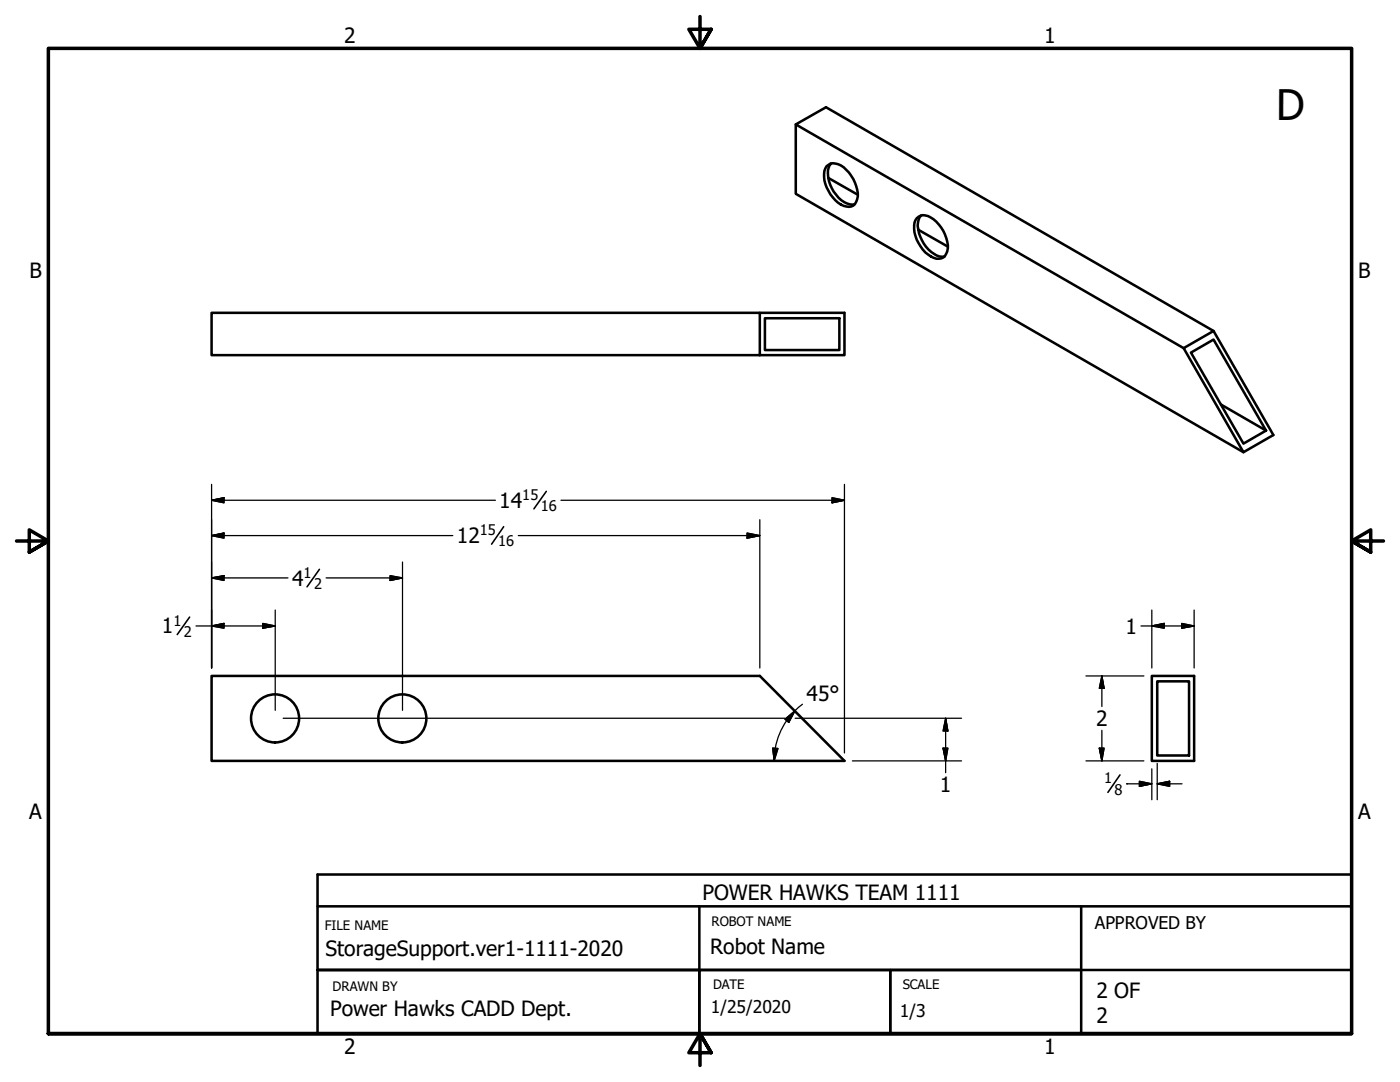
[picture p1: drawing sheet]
<svg xmlns="http://www.w3.org/2000/svg" width="279mm" height="216mm" viewBox="0 0 279 216" stroke-linecap="round" stroke-linejoin="round" font-family="sans-serif">
<!-- layer: Visible (ANSI) -->
<g fill="none" stroke="#000" stroke-width=".51">
<path d="M158.8 24.8v13.9l89.4 51.5M165 33.1a2.23 2.23 0 0 1 2.8-.1 7.6 7.6 0 0 1 3.4 6.2 1.92 1.92 0 0 1-2.3 2 6.1 6.1 0 0 1-3.9-3.8 4.7 4.7 0 0 1 0-4.3zM165.3 35.5l5.9 3.4M165.9 32.6a3.6 3.6 0 0 0-.5 3.5 6 6 0 0 0 4.7 4.7h.5M182.9 43.6a2.03 2.03 0 0 1 2.9-.2 7 7 0 0 1 3.2 6.8 1.96 1.96 0 0 1-3.2 1 6.6 6.6 0 0 1-3.1-7.3zM183.3 45.8l5.9 3.4M183.8 43a3.6 3.6 0 0 0-.4 3.5 6.9 6.9 0 0 0 4.1 4.7h1M151.6 62.4h16.9v8.5h-16.9v-8.5h-109.4v8.5h109.4M152.7 63.5h14.8v6.3h-14.8zM237.7 70.4l4.5-2.6 10.5 18.1-4.5 2.6zM242.2 66l11.9 20.8-5.9 3.4-12-20.7 6-3.5-77.4-44.6-6 3.4 77.4 44.7M243.6 80.7l9.1 5.2"/>
<path d="M42.2 134.9h109.4l16.9 16.9h-126.3zM229.9 134.9h8.4v16.9h-8.4zM230.9 136h6.4v14.7h-6.4z"/>
<circle cx="54.9" cy="143.4" r="4.8"/>
<circle cx="80.3" cy="143.4" r="4.8"/>
</g>
<!-- layer: Border (ANSI) -->
<path d="M139.7 3.3v6.4l-2.2-3.9h4.4l-2.2 3.9 2.2-3.9M3.3 107.9h6.4l-3.9-2.2v4.5l3.9-2.3-3.9 2.3M276.1 107.9h-6.4l3.9-2.2v4.5l-3.9-2.3 3.9 2.3M9.7 206.2v-196.5h260v196.5h-260h260M141.9 210.1l-2.2-3.9 2.2 3.9h-4.4l2.2-3.9v6.4" fill="none" stroke="#000" stroke-width=".7"/>
<!-- layer: Title (ANSI) -->
<path d="M63.4 174.5h206.3v6.3h-206.3zM63.4 180.8v25.4h206.3v-25.4v25.4h-25.4M139.6 193.5h38.1v12.7h-38.1zM139.6 180.8v12.7M177.7 193.5h38.1v12.7h-38.1zM215.8 180.8v12.7M269.7 193.5h-206.3h76.2v12.7" fill="none" stroke="#000" stroke-width=".51"/>
<!-- layer: Dimension (ANSI) -->
<path d="M109 98l-2.4 3.5M63.8 113.6l-2.5 3.5M100.5 105.1l-2.4 3.5M37.8 123.1l-2.4 3.5M223.5 154.6l-2.4 3.5" fill="none" stroke="#000" stroke-width=".32"/>
<g fill="none" stroke="#000" stroke-width=".25">
<path d="M42.2 99.8l2.5-.5v1zM42.2 96.6v36.7M42.2 99.8h56.7M112 99.8h56.5M166.1 99.3l2.4 .5-2.4 .5zM168.5 96.6v53.6M42.2 115.3l2.5-.4v.9zM42.2 106.9l2.5-.5v1zM42.2 115.3h15.3M42.2 106.9h48.2M65.1 115.3h15.2M77.9 114.9l2.4 .4-2.4 .5z"/>
<path d="M80.3 112.1v29.6M103.4 106.9h48.2M149.1 106.4l2.5 .5-2.5 .5zM151.6 103.7v29.6M39.1 124.9h15.8M42.2 124.9l2.5-.5v.9zM52.5 124.4l2.4 .5-2.4 .4zM54.9 121.7v20M216.7 134.9h11.6M219.9 134.9l.4 2.5h-.9zM219.9 134.9v6.1M227.7 124.9h10.6"/>
<path d="M229.9 124.9l2.4-.5v.9zM229.9 121.7v11.6M235.8 124.4l2.5 .5-2.5 .4zM238.3 121.7v11.6M56.5 143.3h100.2M154.2 149.3l1.1 .1-.8 2.4zM154.7 149.4l-.2 2.4M156.7 143.5l1.9-1.6-1.2 2.2zM157 143.8a14.1 14.1 0 0 0-2.3 5.5M158.7 143.3h33.2M160.2 140.5l-1.6 1.4-1.6 1.9M170.1 151.8h21.8"/>
<path d="M188.2 149.3h1l-.5 2.5zM188.7 143.3l.5 2.6h-1zM188.7 143.3v10.9M216.7 151.8h11.6M219.4 149.3h.9l-.4 2.5zM219.9 145.7v6.1M224.9 156.4h.1M224.9 156.4h5M227.4 155.9l2.5 .5-2.5 .5zM229.9 153.4v6.2M230.9 156.4l2.5-.5v1zM230.9 156.4h5"/>
<path d="M230.9 152.3v7.3"/>
</g>
<g fill="#000" stroke="#000" stroke-width=".25">
<path d="M42.2 99.8l2.5-.5zM42.2 99.8l2.5-.5v1zM42.2 115.3l2.5-.4zM42.2 115.3l2.5-.4v.9zM42.2 106.9l2.5-.5zM42.2 106.9l2.5-.5v1zM77.9 115.8l2.4-.5zM77.9 114.9l2.4 .4-2.4 .5zM149.1 107.4l2.5-.5zM149.1 106.4l2.5 .5-2.5 .5zM166.1 100.3l2.4-.5zM166.1 99.3l2.4 .5-2.4 .5z"/>
<path d="M42.2 124.9l2.5-.5zM42.2 124.9l2.5-.5v.9zM52.5 125.3l2.4-.4zM52.5 124.4l2.4 .5-2.4 .4zM219.9 134.9l.4 2.5zM219.9 134.9l.4 2.5h-.9zM229.9 124.9l2.4-.5zM229.9 124.9l2.4-.5v.9zM235.8 125.3l2.5-.4zM235.8 124.4l2.5 .5-2.5 .4zM154.2 149.3l.3 2.5zM154.2 149.3l1.1 .1-.8 2.4z"/>
<path d="M158.6 141.9l-1.2 2.2zM156.7 143.5l1.9-1.6-1.2 2.2zM188.2 149.3l.5 2.5zM188.2 149.3h1l-.5 2.5zM188.7 143.3l.5 2.6zM188.7 143.3l.5 2.6h-1zM219.4 149.3l.5 2.5zM219.4 149.3h.9l-.4 2.5zM227.4 156.9l2.5-.5zM227.4 155.9l2.5 .5-2.5 .5zM230.9 156.4l2.5-.5zM230.9 156.4l2.5-.5v1z"/>
</g>
<text font-size="8.4" x="254.7" y="24">D</text>
<g font-size="4.2">
<text x="68.7" y="8.6">2</text>
<text x="208.4" y="8.6">1</text>
<text x="5.9" y="55.5">B</text>
<text x="271.1" y="55.5">B</text>
<text x="99.6" y="101.3">14</text>
<text x="91.2" y="108.4">12</text>
<text x="58.3" y="116.8">4</text>
<text x="32.3" y="126.4">1</text>
<text x="224.6" y="126.4">1</text>
<text x="161" y="140">45°</text>
<text x="218.8" y="144.9">2</text>
<text x="187.6" y="158.1">1</text>
<text x="5.8" y="163.4">A</text>
<text x="271" y="163.4">A</text>
<text x="140.2" y="179.5">POWER HAWKS TEAM 1111</text>
<text x="65" y="190.8">StorageSupport.ver1-1111-2020</text>
<text x="141.7" y="190.4">Robot Name</text>
<text x="65.9" y="202.8">Power Hawks CADD Dept.</text>
<text x="218.8" y="199.2">2 OF</text>
<text x="218.8" y="204.2">2</text>
<text x="68.7" y="210.3">2</text>
<text x="208.4" y="210.3">1</text>
</g>
<g font-size="3.5">
<text x="218.5" y="185.4">APPROVED BY</text>
<text x="141.9" y="202.1">1/25/2020</text>
<text x="179.6" y="202.9">1/3</text>
</g>
<g font-size="2.9">
<text x="104.2" y="99.8">15</text>
<text x="107.9" y="102">16</text>
<text x="95.8" y="106.8">15</text>
<text x="99.4" y="109">16</text>
<text x="60.6" y="115.3">1</text>
<text x="62.7" y="117.5">2</text>
<text x="34.6" y="124.8">1</text>
<text x="36.7" y="127.1">2</text>
<text x="220.3" y="156.3">1</text>
<text x="222.4" y="158.6">8</text>
</g>
<g font-size="2.6">
<text x="64.8" y="185.5">FILE NAME</text>
<text x="142" y="184.8">ROBOT NAME</text>
<text x="66.4" y="197.8">DRAWN BY</text>
<text x="142.3" y="197.3">DATE</text>
<text x="180.1" y="197.4">SCALE</text>
</g>
</svg>
